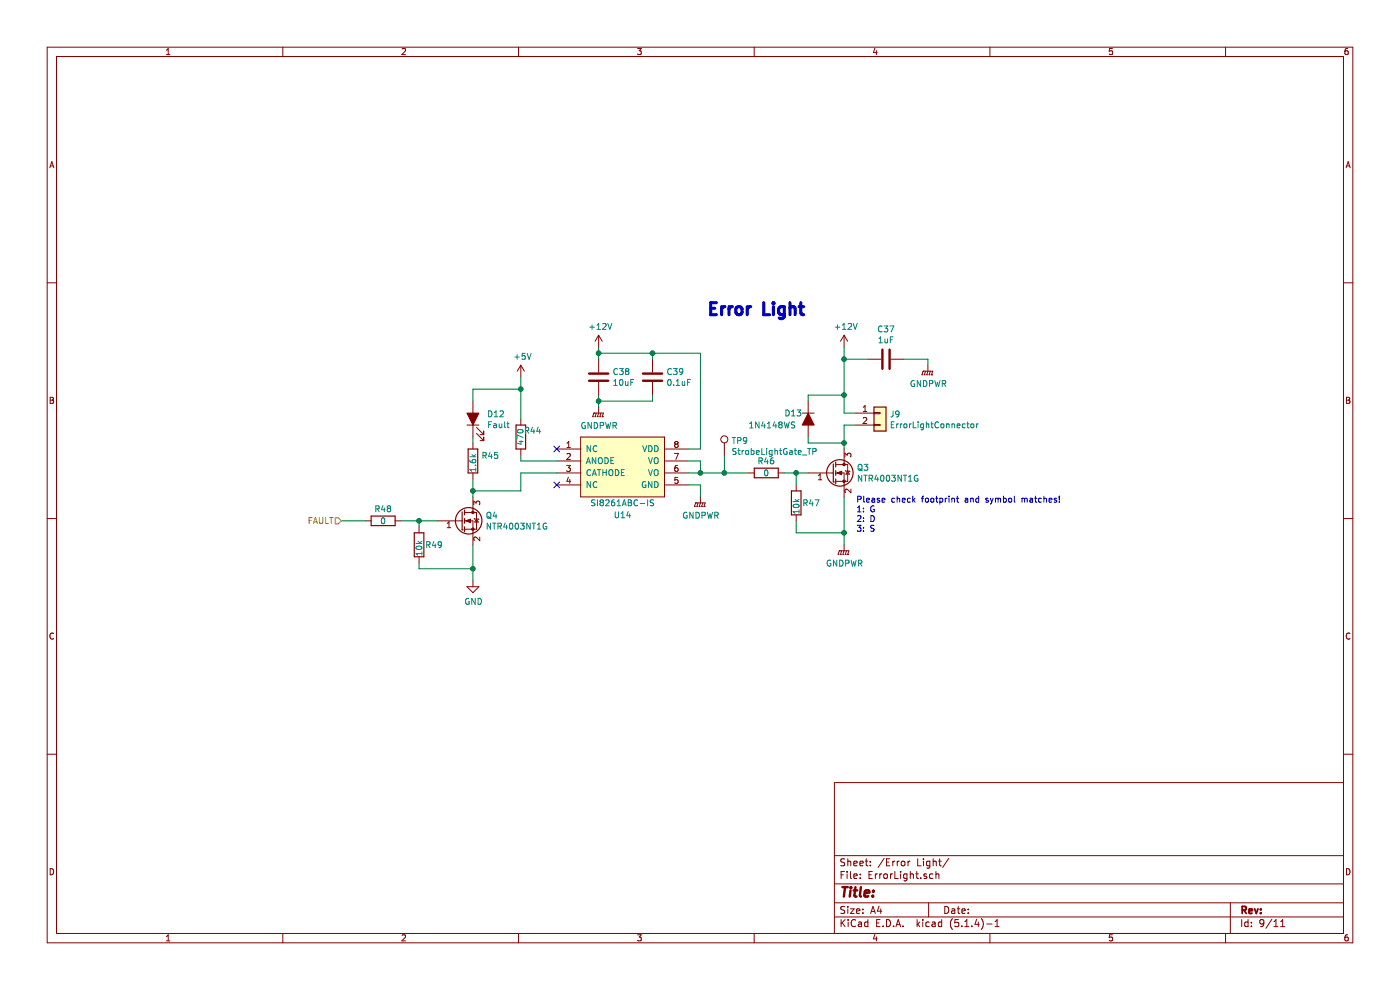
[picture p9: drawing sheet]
EESchema Schematic File Version 4
LIBS:BPSMaster-cache
EELAYER 30 0
EELAYER END
$Descr A4 11693 8268
encoding utf-8
Sheet 9 11
Title ""
Date ""
Rev ""
Comp ""
Comment1 ""
Comment2 ""
Comment3 ""
Comment4 ""
$EndDescr
$Comp
L Connector_Generic:Conn_01x02 J?
U 1 1
P 7350 3450
AR Path="/5C392C6A/5D93093E" Ref="J?"  Part="1" 
AR Path="/5D923D59/5D93093E" Ref="J9"  Part="1" 
F 0 "J9" H 7430 3442 50  0000 L CNN
F 1 "ErrorLightConnector" H 7430 3351 50  0000 L CNN
F 2 "UTSVT_Connectors:Molex_MicroFit3.0_1x2xP3.00mm_PolarizingPeg_Vertical" H 7350 3450 50  0001 C CNN
F 3 "~" H 7350 3450 50  0001 C CNN
	1    7350 3450
	1    0    0    -1  
$EndComp
Text Notes 5900 2650 0    100  ~ 20
Error Light
$Comp
L BPSMaster-rescue:SI8261ABC-IS-utsvt-bps U?
U 1 1
P 5200 3650
AR Path="/5C392C6A/5D930945" Ref="U?"  Part="1" 
AR Path="/5D923D59/5D930945" Ref="U14"  Part="1" 
F 0 "U14" H 5200 3000 50  0000 C CNN
F 1 "SI8261ABC-IS" H 5200 3100 50  0000 C CNN
F 2 "Package_SO:SOIC-8_3.9x4.9mm_P1.27mm" H 5200 3650 50  0001 C CNN
F 3 "" H 5200 3650 50  0001 C CNN
	1    5200 3650
	1    0    0    -1  
$EndComp
$Comp
L Device:R R?
U 1 1
P 4350 3650
AR Path="/5C392C6A/5D93094B" Ref="R?"  Part="1" 
AR Path="/5D923D59/5D93094B" Ref="R44"  Part="1" 
F 0 "R44" H 4250 3600 50  0000 C CNN
F 1 "470" V 4350 3650 50  0000 C CNN
F 2 "Resistor_SMD:R_0805_2012Metric" V 4280 3650 50  0001 C CNN
F 3 "~" H 4350 3650 50  0001 C CNN
	1    4350 3650
	-1   0    0    1   
$EndComp
Wire Wire Line
	3050 4350 2850 4350
NoConn ~ 4650 3750
NoConn ~ 4650 4050
$Comp
L power:+12V #PWR?
U 1 1
P 5000 2900
AR Path="/5C392C6A/5D930954" Ref="#PWR?"  Part="1" 
AR Path="/5D923D59/5D930954" Ref="#PWR072"  Part="1" 
F 0 "#PWR072" H 5000 2750 50  0001 C CNN
F 1 "+12V" H 5015 3073 50  0000 C CNN
F 2 "" H 5000 2900 50  0001 C CNN
F 3 "" H 5000 2900 50  0001 C CNN
	1    5000 2900
	1    0    0    -1  
$EndComp
$Comp
L Device:C C?
U 1 1
P 5000 3150
AR Path="/5C392C6A/5D93095A" Ref="C?"  Part="1" 
AR Path="/5D923D59/5D93095A" Ref="C38"  Part="1" 
F 0 "C38" H 5115 3196 50  0000 L CNN
F 1 "10uF" H 5115 3105 50  0000 L CNN
F 2 "Capacitor_SMD:C_0805_2012Metric" H 5038 3000 50  0001 C CNN
F 3 "~" H 5000 3150 50  0001 C CNN
	1    5000 3150
	1    0    0    -1  
$EndComp
$Comp
L power:GNDPWR #PWR?
U 1 1
P 5000 3400
AR Path="/5C392C6A/5D930960" Ref="#PWR?"  Part="1" 
AR Path="/5D923D59/5D930960" Ref="#PWR076"  Part="1" 
F 0 "#PWR076" H 5000 3200 50  0001 C CNN
F 1 "GNDPWR" H 5004 3246 50  0000 C CNN
F 2 "" H 5000 3350 50  0001 C CNN
F 3 "" H 5000 3350 50  0001 C CNN
	1    5000 3400
	1    0    0    -1  
$EndComp
Wire Wire Line
	5000 3300 5000 3350
Wire Wire Line
	5000 2900 5000 2950
$Comp
L Device:C C?
U 1 1
P 5450 3150
AR Path="/5C392C6A/5D930968" Ref="C?"  Part="1" 
AR Path="/5D923D59/5D930968" Ref="C39"  Part="1" 
F 0 "C39" H 5565 3196 50  0000 L CNN
F 1 "0.1uF" H 5565 3105 50  0000 L CNN
F 2 "Capacitor_SMD:C_0805_2012Metric" H 5488 3000 50  0001 C CNN
F 3 "~" H 5450 3150 50  0001 C CNN
	1    5450 3150
	1    0    0    -1  
$EndComp
Wire Wire Line
	5450 3300 5450 3350
Wire Wire Line
	5450 3350 5000 3350
Connection ~ 5000 3350
Wire Wire Line
	5000 3350 5000 3400
Wire Wire Line
	5450 3000 5450 2950
Wire Wire Line
	5450 2950 5000 2950
Connection ~ 5000 2950
Wire Wire Line
	5000 2950 5000 3000
Wire Wire Line
	5750 3750 5850 3750
Wire Wire Line
	5850 3750 5850 2950
Wire Wire Line
	5850 2950 5450 2950
Connection ~ 5450 2950
$Comp
L power:GNDPWR #PWR?
U 1 1
P 5850 4150
AR Path="/5C392C6A/5D93097A" Ref="#PWR?"  Part="1" 
AR Path="/5D923D59/5D93097A" Ref="#PWR077"  Part="1" 
F 0 "#PWR077" H 5850 3950 50  0001 C CNN
F 1 "GNDPWR" H 5854 3996 50  0000 C CNN
F 2 "" H 5850 4100 50  0001 C CNN
F 3 "" H 5850 4100 50  0001 C CNN
	1    5850 4150
	1    0    0    -1  
$EndComp
Wire Wire Line
	5850 4150 5850 4050
Wire Wire Line
	5850 4050 5750 4050
$Comp
L power:+12V #PWR?
U 1 1
P 7050 2900
AR Path="/5C38C674/5D930982" Ref="#PWR?"  Part="1" 
AR Path="/5C392C6A/5D930982" Ref="#PWR?"  Part="1" 
AR Path="/5D923D59/5D930982" Ref="#PWR073"  Part="1" 
F 0 "#PWR073" H 7050 2750 50  0001 C CNN
F 1 "+12V" H 7065 3073 50  0000 C CNN
F 2 "" H 7050 2900 50  0001 C CNN
F 3 "" H 7050 2900 50  0001 C CNN
	1    7050 2900
	1    0    0    -1  
$EndComp
$Comp
L Device:R R?
U 1 1
P 6650 4200
AR Path="/5C38C674/5D930988" Ref="R?"  Part="1" 
AR Path="/5C392C6A/5D930988" Ref="R?"  Part="1" 
AR Path="/5D923D59/5D930988" Ref="R47"  Part="1" 
F 0 "R47" H 6700 4200 50  0000 L CNN
F 1 "10k" V 6650 4100 50  0000 L CNN
F 2 "Resistor_SMD:R_0805_2012Metric" V 6580 4200 50  0001 C CNN
F 3 "~" H 6650 4200 50  0001 C CNN
	1    6650 4200
	1    0    0    -1  
$EndComp
Wire Wire Line
	6650 4050 6650 3950
Wire Wire Line
	6650 3950 6750 3950
Wire Wire Line
	6650 4350 6650 4450
Wire Wire Line
	6650 4450 7050 4450
Wire Wire Line
	7050 4450 7050 4150
Wire Wire Line
	7050 4550 7050 4450
Connection ~ 7050 4450
$Comp
L Device:R R?
U 1 1
P 6400 3950
AR Path="/5C38C674/5D930995" Ref="R?"  Part="1" 
AR Path="/5C392C6A/5D930995" Ref="R?"  Part="1" 
AR Path="/5D923D59/5D930995" Ref="R46"  Part="1" 
F 0 "R46" V 6300 3950 50  0000 C CNN
F 1 "0" V 6400 3950 50  0000 C CNN
F 2 "Resistor_SMD:R_0805_2012Metric" V 6330 3950 50  0001 C CNN
F 3 "~" H 6400 3950 50  0001 C CNN
	1    6400 3950
	0    1    1    0   
$EndComp
Wire Wire Line
	6550 3950 6650 3950
Connection ~ 6650 3950
Text Notes 7150 4450 0    50   ~ 0
Please check footprint and symbol matches!\n1: G\n2: D\n3: S
$Comp
L Device:D_ALT D?
U 1 1
P 6750 3500
AR Path="/5C38C674/5D93099E" Ref="D?"  Part="1" 
AR Path="/5C392C6A/5D93099E" Ref="D?"  Part="1" 
AR Path="/5D923D59/5D93099E" Ref="D13"  Part="1" 
F 0 "D13" V 6700 3300 50  0000 L CNN
F 1 "1N4148WS" V 6800 3000 50  0000 L CNN
F 2 "Diode_SMD:D_SOD-323" H 6750 3500 50  0001 C CNN
F 3 "~" H 6750 3500 50  0001 C CNN
	1    6750 3500
	0    1    1    0   
$EndComp
Wire Wire Line
	6750 3350 6750 3300
Wire Wire Line
	6750 3300 7050 3300
Connection ~ 7050 3300
Wire Wire Line
	6750 3650 6750 3700
Wire Wire Line
	6750 3700 7050 3700
Connection ~ 7050 3700
Wire Wire Line
	7050 3700 7050 3750
Wire Wire Line
	5750 3950 5850 3950
$Comp
L Connector:TestPoint TP?
U 1 1
P 6050 3800
AR Path="/5C38C674/5D9309AC" Ref="TP?"  Part="1" 
AR Path="/5C392C6A/5D9309AC" Ref="TP?"  Part="1" 
AR Path="/5D923D59/5D9309AC" Ref="TP9"  Part="1" 
F 0 "TP9" H 6108 3920 50  0000 L CNN
F 1 "StrobeLightGate_TP" H 6108 3829 50  0000 L CNN
F 2 "TestPoint:TestPoint_Keystone_5005-5009_Compact" H 6250 3800 50  0001 C CNN
F 3 "~" H 6250 3800 50  0001 C CNN
	1    6050 3800
	1    0    0    -1  
$EndComp
Wire Wire Line
	6050 3800 6050 3950
Connection ~ 6050 3950
$Comp
L Device:R R?
U 1 1
P 3950 3850
AR Path="/5C38C674/5D9309B4" Ref="R?"  Part="1" 
AR Path="/5C392C6A/5D9309B4" Ref="R?"  Part="1" 
AR Path="/5D923D59/5D9309B4" Ref="R45"  Part="1" 
F 0 "R45" H 4020 3896 50  0000 L CNN
F 1 "1.6k" V 3950 3750 50  0000 L CNN
F 2 "Resistor_SMD:R_0805_2012Metric" V 3880 3850 50  0001 C CNN
F 3 "~" H 3950 3850 50  0001 C CNN
	1    3950 3850
	1    0    0    -1  
$EndComp
Wire Wire Line
	3950 3350 3950 3250
Wire Wire Line
	3950 3700 3950 3650
$Comp
L power:GNDPWR #PWR?
U 1 1
P 7050 4550
AR Path="/5C38C674/5D9309BC" Ref="#PWR?"  Part="1" 
AR Path="/5C392C6A/5D9309BC" Ref="#PWR?"  Part="1" 
AR Path="/5D923D59/5D9309BC" Ref="#PWR078"  Part="1" 
F 0 "#PWR078" H 7050 4350 50  0001 C CNN
F 1 "GNDPWR" H 7054 4396 50  0000 C CNN
F 2 "" H 7050 4500 50  0001 C CNN
F 3 "" H 7050 4500 50  0001 C CNN
	1    7050 4550
	1    0    0    -1  
$EndComp
$Comp
L Device:C C?
U 1 1
P 7400 3000
AR Path="/5C38C674/5D9309C2" Ref="C?"  Part="1" 
AR Path="/5C392C6A/5D9309C2" Ref="C?"  Part="1" 
AR Path="/5D923D59/5D9309C2" Ref="C37"  Part="1" 
F 0 "C37" V 7148 3000 50  0000 C CNN
F 1 "1uF" V 7239 3000 50  0000 C CNN
F 2 "Capacitor_SMD:C_0805_2012Metric" H 7438 2850 50  0001 C CNN
F 3 "~" H 7400 3000 50  0001 C CNN
	1    7400 3000
	0    1    1    0   
$EndComp
$Comp
L power:GNDPWR #PWR?
U 1 1
P 7750 3050
AR Path="/5C38C674/5D9309C8" Ref="#PWR?"  Part="1" 
AR Path="/5C392C6A/5D9309C8" Ref="#PWR?"  Part="1" 
AR Path="/5D923D59/5D9309C8" Ref="#PWR074"  Part="1" 
F 0 "#PWR074" H 7750 2850 50  0001 C CNN
F 1 "GNDPWR" H 7754 2896 50  0000 C CNN
F 2 "" H 7750 3000 50  0001 C CNN
F 3 "" H 7750 3000 50  0001 C CNN
	1    7750 3050
	1    0    0    -1  
$EndComp
Wire Wire Line
	7750 3050 7750 3000
Wire Wire Line
	7750 3000 7550 3000
Wire Wire Line
	7050 2900 7050 3000
Wire Wire Line
	7250 3000 7050 3000
Connection ~ 7050 3000
Wire Wire Line
	7050 3000 7050 3300
Wire Wire Line
	7150 3450 7050 3450
Wire Wire Line
	7050 3550 7150 3550
Wire Wire Line
	7050 3550 7050 3700
Wire Wire Line
	7050 3300 7050 3450
$Comp
L Device:LED_ALT D?
U 1 1
P 3950 3500
AR Path="/5D9309DA" Ref="D?"  Part="1" 
AR Path="/5C392C6A/5D9309DA" Ref="D?"  Part="1" 
AR Path="/5D923D59/5D9309DA" Ref="D12"  Part="1" 
F 0 "D12" V 3988 3383 50  0000 R CNN
F 1 "Fault" V 3897 3383 50  0000 R CNN
F 2 "LED_SMD:LED_0805_2012Metric" H 3950 3500 50  0001 C CNN
F 3 "~" H 3950 3500 50  0001 C CNN
F 4 "Red" V 3950 3500 50  0001 C CNN "Color"
F 5 "APTD2012LSURCK" V 3950 3500 50  0001 C CNN "P/N"
	1    3950 3500
	0    -1   -1   0   
$EndComp
$Comp
L Device:Q_NMOS_GSD Q?
U 1 1
P 6950 3950
AR Path="/5C392C6A/5D9309E0" Ref="Q?"  Part="1" 
AR Path="/5D923D59/5D9309E0" Ref="Q3"  Part="1" 
F 0 "Q3" H 7155 3996 50  0000 L CNN
F 1 "NTR4003NT1G" H 7155 3905 50  0000 L CNN
F 2 "Package_TO_SOT_SMD:SOT-23" H 7150 4050 50  0001 C CNN
F 3 "~" H 6950 3950 50  0001 C CNN
	1    6950 3950
	1    0    0    -1  
$EndComp
Wire Wire Line
	6050 3950 6250 3950
Wire Wire Line
	4350 3500 4350 3250
Wire Wire Line
	4350 3250 3950 3250
Wire Wire Line
	4350 3850 4350 3800
$Comp
L Device:Q_NMOS_GSD Q?
U 1 1
P 3850 4350
AR Path="/5C392C6A/5D9309EA" Ref="Q?"  Part="1" 
AR Path="/5D923D59/5D9309EA" Ref="Q4"  Part="1" 
F 0 "Q4" H 4055 4396 50  0000 L CNN
F 1 "NTR4003NT1G" H 4055 4305 50  0000 L CNN
F 2 "Package_TO_SOT_SMD:SOT-23" H 4050 4450 50  0001 C CNN
F 3 "~" H 3850 4350 50  0001 C CNN
	1    3850 4350
	1    0    0    -1  
$EndComp
Wire Wire Line
	4350 3150 4350 3250
$Comp
L power:GND #PWR?
U 1 1
P 3950 4850
AR Path="/5C392C6A/5D9309F1" Ref="#PWR?"  Part="1" 
AR Path="/5D923D59/5D9309F1" Ref="#PWR079"  Part="1" 
F 0 "#PWR079" H 3950 4600 50  0001 C CNN
F 1 "GND" H 3955 4677 50  0000 C CNN
F 2 "" H 3950 4850 50  0001 C CNN
F 3 "" H 3950 4850 50  0001 C CNN
	1    3950 4850
	1    0    0    -1  
$EndComp
Wire Wire Line
	3950 4850 3950 4750
Connection ~ 3950 4750
Wire Wire Line
	3950 4000 3950 4100
Wire Wire Line
	3950 4100 4350 4100
Wire Wire Line
	4350 4100 4350 3950
Connection ~ 3950 4100
Wire Wire Line
	3950 4100 3950 4150
Wire Wire Line
	4350 3850 4650 3850
Wire Wire Line
	4350 3950 4650 3950
Connection ~ 4350 3250
$Comp
L power:+5V #PWR?
U 1 1
P 4350 3150
AR Path="/5C392C6A/5D930A01" Ref="#PWR?"  Part="1" 
AR Path="/5D923D59/5D930A01" Ref="#PWR075"  Part="1" 
F 0 "#PWR075" H 4350 3000 50  0001 C CNN
F 1 "+5V" H 4365 3323 50  0000 C CNN
F 2 "" H 4350 3150 50  0001 C CNN
F 3 "" H 4350 3150 50  0001 C CNN
	1    4350 3150
	1    0    0    -1  
$EndComp
$Comp
L Device:R R?
U 1 1
P 3200 4350
AR Path="/5C38C674/5D930A07" Ref="R?"  Part="1" 
AR Path="/5C392C6A/5D930A07" Ref="R?"  Part="1" 
AR Path="/5D923D59/5D930A07" Ref="R48"  Part="1" 
F 0 "R48" V 3100 4350 50  0000 C CNN
F 1 "0" V 3200 4350 50  0000 C CNN
F 2 "Resistor_SMD:R_0805_2012Metric" V 3130 4350 50  0001 C CNN
F 3 "~" H 3200 4350 50  0001 C CNN
	1    3200 4350
	0    1    1    0   
$EndComp
$Comp
L Device:R R?
U 1 1
P 3500 4550
AR Path="/5C38C674/5D930A0D" Ref="R?"  Part="1" 
AR Path="/5C392C6A/5D930A0D" Ref="R?"  Part="1" 
AR Path="/5D923D59/5D930A0D" Ref="R49"  Part="1" 
F 0 "R49" H 3550 4550 50  0000 L CNN
F 1 "10k" V 3500 4450 50  0000 L CNN
F 2 "Resistor_SMD:R_0805_2012Metric" V 3430 4550 50  0001 C CNN
F 3 "~" H 3500 4550 50  0001 C CNN
	1    3500 4550
	1    0    0    -1  
$EndComp
Wire Wire Line
	3350 4350 3500 4350
Wire Wire Line
	3500 4350 3500 4400
Connection ~ 3500 4350
Wire Wire Line
	3500 4350 3650 4350
Wire Wire Line
	3500 4750 3500 4700
Wire Wire Line
	3500 4750 3950 4750
Wire Wire Line
	3950 4550 3950 4750
Text HLabel 2850 4350 0    50   Input ~ 0
FAULT
Wire Wire Line
	5750 3850 5850 3850
Wire Wire Line
	5850 3850 5850 3950
Connection ~ 5850 3950
Wire Wire Line
	5850 3950 6050 3950
$EndSCHEMATC
